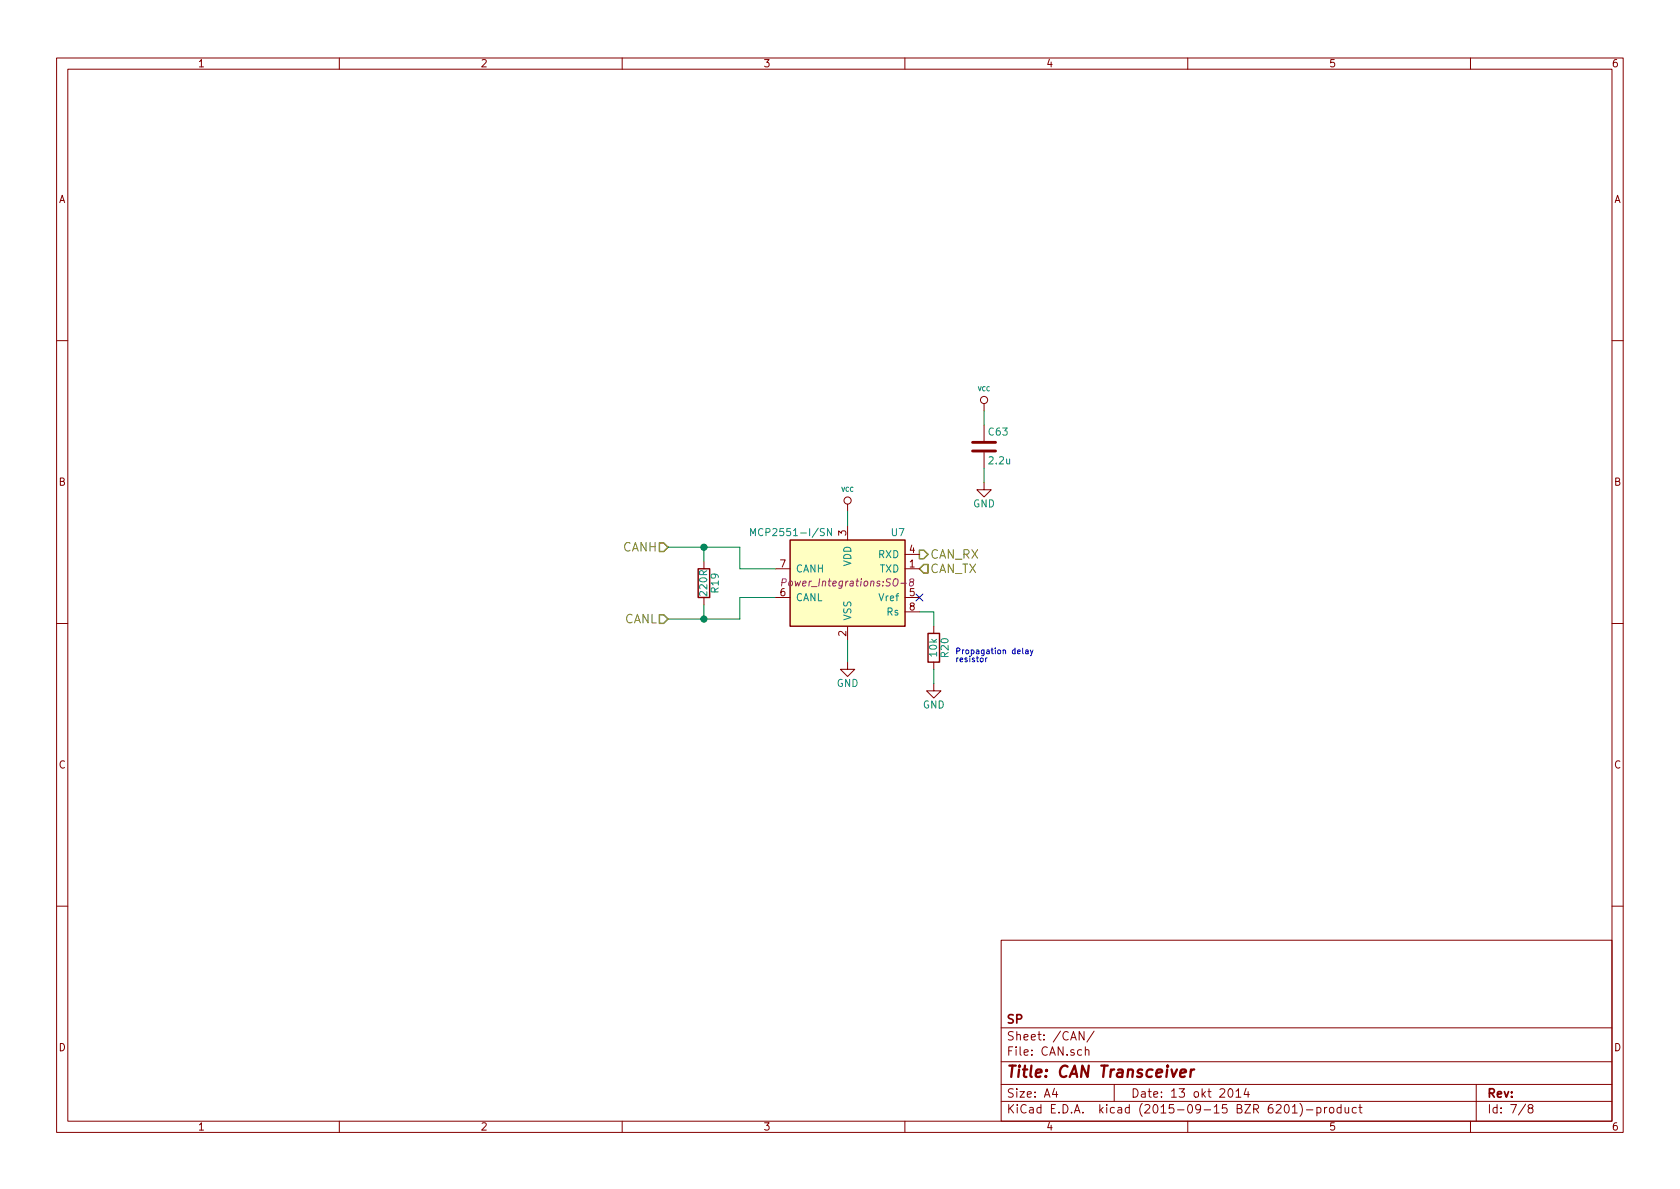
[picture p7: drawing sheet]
EESchema Schematic File Version 2
LIBS:RCCAR_IF_Board-rescue
LIBS:power
LIBS:device
LIBS:transistors
LIBS:conn
LIBS:linear
LIBS:regul
LIBS:74xx
LIBS:cmos4000
LIBS:adc-dac
LIBS:memory
LIBS:xilinx
LIBS:microcontrollers
LIBS:dsp
LIBS:microchip
LIBS:analog_switches
LIBS:motorola
LIBS:texas
LIBS:intel
LIBS:audio
LIBS:interface
LIBS:digital-audio
LIBS:philips
LIBS:display
LIBS:cypress
LIBS:siliconi
LIBS:opto
LIBS:atmel
LIBS:contrib
LIBS:valves
LIBS:crf_1
LIBS:dips-s
LIBS:RCCAR_IF_Board-cache
EELAYER 25 0
EELAYER END
$Descr A4 11693 8268
encoding utf-8
Sheet 7 8
Title "CAN Transceiver"
Date "13 okt 2014"
Rev ""
Comp "SP"
Comment1 ""
Comment2 ""
Comment3 ""
Comment4 ""
$EndDescr
$Comp
L VCC #PWR0100
U 1 1
P 5900 3550
F 0 "#PWR0100" H 5900 3650 30  0001 C CNN
F 1 "VCC" H 5900 3700 30  0000 C CNN
F 2 "" H 5900 3550 60  0001 C CNN
F 3 "" H 5900 3550 60  0001 C CNN
	1    5900 3550
	1    0    0    -1  
$EndComp
$Comp
L VCC #PWR0101
U 1 1
P 6850 2850
F 0 "#PWR0101" H 6850 2950 30  0001 C CNN
F 1 "VCC" H 6850 3000 30  0000 C CNN
F 2 "" H 6850 2850 60  0001 C CNN
F 3 "" H 6850 2850 60  0001 C CNN
	1    6850 2850
	1    0    0    -1  
$EndComp
Text HLabel 6400 3850 2    60   Output ~ 0
CAN_RX
Text HLabel 6400 3950 2    60   Input ~ 0
CAN_TX
Text HLabel 4650 3800 0    60   Input ~ 0
CANH
Text HLabel 4650 4300 0    60   Input ~ 0
CANL
Wire Wire Line
	4650 4300 5150 4300
Wire Wire Line
	5150 4300 5150 4150
Wire Wire Line
	5150 4150 5400 4150
Connection ~ 4900 4300
Wire Wire Line
	5400 3950 5150 3950
Wire Wire Line
	5150 3950 5150 3800
Wire Wire Line
	5150 3800 4650 3800
Connection ~ 4900 3800
NoConn ~ 6400 4150
Wire Wire Line
	6500 4350 6500 4250
Wire Wire Line
	6500 4250 6400 4250
Text Notes 6650 4600 0    40   ~ 0
Propagation delay\nresistor
$Comp
L C C63
U 1 1
P 6850 3100
F 0 "C63" H 6875 3200 50  0000 L CNN
F 1 "2.2u" H 6875 3000 50  0000 L CNN
F 2 "Capacitors_SMD:C_0603" H 6888 2950 30  0001 C CNN
F 3 "" H 6850 3100 60  0000 C CNN
	1    6850 3100
	1    0    0    -1  
$EndComp
$Comp
L GND #PWR0102
U 1 1
P 6850 3350
F 0 "#PWR0102" H 6850 3100 50  0001 C CNN
F 1 "GND" H 6850 3200 50  0000 C CNN
F 2 "" H 6850 3350 60  0000 C CNN
F 3 "" H 6850 3350 60  0000 C CNN
	1    6850 3350
	1    0    0    -1  
$EndComp
$Comp
L GND #PWR0103
U 1 1
P 6500 4750
F 0 "#PWR0103" H 6500 4500 50  0001 C CNN
F 1 "GND" H 6500 4600 50  0000 C CNN
F 2 "" H 6500 4750 60  0000 C CNN
F 3 "" H 6500 4750 60  0000 C CNN
	1    6500 4750
	1    0    0    -1  
$EndComp
$Comp
L R R20
U 1 1
P 6500 4500
F 0 "R20" V 6580 4500 50  0000 C CNN
F 1 "10k" V 6500 4500 50  0000 C CNN
F 2 "Resistors_SMD:R_0603" V 6430 4500 30  0001 C CNN
F 3 "" H 6500 4500 30  0000 C CNN
	1    6500 4500
	1    0    0    -1  
$EndComp
Wire Wire Line
	6500 4650 6500 4750
$Comp
L R R19
U 1 1
P 4900 4050
F 0 "R19" V 4980 4050 50  0000 C CNN
F 1 "220R" V 4900 4050 50  0000 C CNN
F 2 "Resistors_SMD:R_0603" V 4830 4050 30  0001 C CNN
F 3 "" H 4900 4050 30  0000 C CNN
	1    4900 4050
	1    0    0    -1  
$EndComp
Wire Wire Line
	4900 3900 4900 3800
Wire Wire Line
	4900 4200 4900 4300
$Comp
L GND #PWR0104
U 1 1
P 5900 4600
F 0 "#PWR0104" H 5900 4350 50  0001 C CNN
F 1 "GND" H 5900 4450 50  0000 C CNN
F 2 "" H 5900 4600 60  0000 C CNN
F 3 "" H 5900 4600 60  0000 C CNN
	1    5900 4600
	1    0    0    -1  
$EndComp
$Comp
L MCP2551-I/SN U7
U 1 1
P 5900 4050
F 0 "U7" H 5500 4400 50  0000 L CNN
F 1 "MCP2551-I/SN" H 6000 4400 50  0000 L CNN
F 2 "Power_Integrations:SO-8" H 5900 4050 50  0000 C CIN
F 3 "" H 5900 4050 60  0000 C CNN
	1    5900 4050
	-1   0    0    -1  
$EndComp
Wire Wire Line
	6850 3350 6850 3250
Wire Wire Line
	6850 2950 6850 2850
Wire Wire Line
	5900 3550 5900 3650
Wire Wire Line
	5900 4450 5900 4600
$EndSCHEMATC
